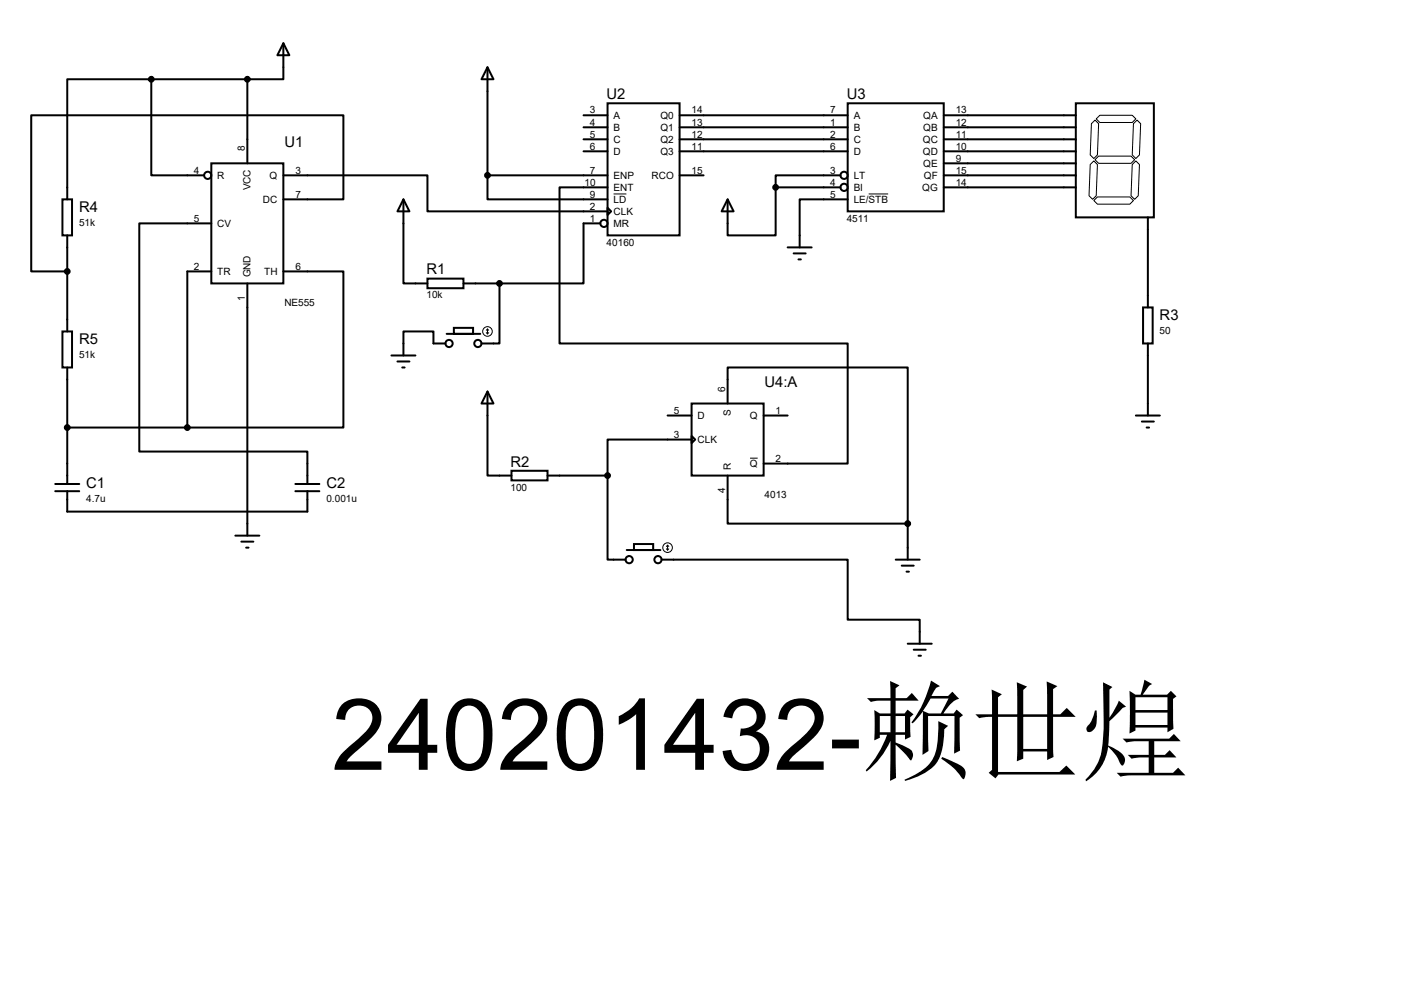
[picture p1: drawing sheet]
<svg xmlns="http://www.w3.org/2000/svg" width="297mm" height="210mm" viewBox="0 0 297 210" stroke-linecap="round" stroke-linejoin="round" font-family="sans-serif">
<g fill="none" stroke="#000" stroke-width=".42">
<path d="M32 16.8h-17.8v25.4M32 16.8v20.3h11.2M32 16.8h20.3M52.3 16.8v17.7M59.9 9.1l1.3 2.6h-2.5zM59.9 9.1v7.7h-7.6M103.1 14.2l1.3 2.6h-2.5zM103.1 14.2v22.9M44.7 34.5h15.2v25.4h-15.2zM59.9 37.1h30.5v7.6h38.1M103.1 37.1v5.1h25.4M103.1 37.1h25.4"/>
<path d="M123.4 24.4h5.1M123.4 26.9h5.1M123.4 29.5h5.1M123.4 32h5.1M128.5 21.8h15.3v28h-15.3zM128.5 39.6h-10.1v33h60.9v25.4h-17.8M143.8 24.4h35.5M143.8 26.9h35.5M143.8 29.5h35.5M143.8 32h35.5M143.8 37.1h5M164.1 39.6v10.2h-10.2v-7.6"/>
<path d="M164.1 39.6h13.7M177.8 37.1h-13.7v2.5M179.3 21.8h20.3v22.9h-20.3zM199.6 24.4h28M199.6 26.9h28M199.6 29.5h28M199.6 32h28M199.6 34.5h28M199.6 37.1h28M199.6 39.6h28M227.6 21.8h16.5v24.2h-16.5zM13.2 42.2h2v7.6h-2z"/>
<path d="M14.2 49.8v20.3M44.7 47.2h-15.2v48.3h35.5v6.9M44.7 57.4h-5.1v33M52.3 59.9v53.4M59.9 42.2h12.7v-17.8h-66v33h7.6M59.9 57.4h12.7v33h-33M85.3 42.2l1.3 2.5h-2.5zM85.3 42.2v17.7h5.1M90.4 58.9h7.6v2.1h-7.6zM98 59.9h7.7M105.7 59.9v12.7h-3.8M127 47.2h-3.6v12.7h-17.7"/>
<path d="M128.5 43.9l.8 .8-.8 .8zM153.9 42.2l1.3 2.5h-2.5zM166.6 52.3h5.1M167.9 53.6h2.5M168.9 54.9h.5M179.3 42.2h-10.1v10.1M242.8 46v19M13.2 70.1h2v7.6h-2zM14.2 77.7v24.7M82.8 75.2h5.1M84.1 76.5h2.5M85.1 77.7h.5"/>
<path d="M94.2 72.6h-2.5v-2.5h-6.4v5.1M94.5 70.6h7.1M96 69.3h4.1v1.3h-4.1zM241.8 65h2v7.6h-2zM242.8 72.6v15.3M14.2 90.4h25.4M103.1 82.8l1.3 2.5h-2.5zM103.1 82.8v17.8h5.1M108.2 99.6h7.6v2h-7.6zM141.2 87.9h5.1M146.3 85.3h15.2v15.3h-15.2zM146.3 92.2l.8 .8-.8 .7z"/>
<path d="M146.3 93h-17.8v7.6M153.9 85.3v-7.6h38.1v33M161.5 87.9h5.1M240.3 87.9h5.1M241.6 89.2h2.5M242.6 90.4h.5M11.7 103.9h5.1M11.7 102.4h5.1M14.2 103.9v4.3h50.8v-4.3M49.8 113.3h5.1M51.1 114.6h2.5M52.1 115.8h.5"/>
<path d="M62.5 103.9h5.1M62.5 102.4h5.1M115.8 100.6h12.7M128.5 100.6v17.8h3.8M132.6 116.3h7.1M134.1 115.1h4.1v1.2h-4.1zM140 118.4h39.3v12.7h15.3v5M153.9 100.6v10.1h38.1M189.5 118.4h5.1M190.8 119.6h2.5M192 110.7v7.7M191.8 120.9h.5"/>
<path d="M192 136.1h5.1M193.3 137.4h2.5M194.3 138.7h.5"/>
<circle cx="43.9" cy="37.1" r=".76"/>
<circle cx="178.6" cy="39.6" r=".76"/>
<circle cx="178.6" cy="37.1" r=".76"/>
<circle cx="127.8" cy="47.2" r=".76"/>
<circle cx="95" cy="72.6" r=".76"/>
<circle cx="101.1" cy="72.6" r=".76"/>
<circle cx="133.1" cy="118.4" r=".76"/>
<circle cx="139.2" cy="118.4" r=".76"/>
</g>
<g fill="none" stroke="#000" stroke-width=".21">
<path d="M230.6 34.8l.8-.8 .8 .8-.3 6.6-.8 .8-.7-.8zM230.9 26.2l.7-.8 .8 .8-.2 6.6-.8 .7-.8-.7zM231.6 33.8l.8-.8h6.9l.7 .8-.7 .7h-6.9zM231.9 25.1l.8-.7h6.8l.8 .7-.8 .8h-6.8zM239.8 26.2l.7-.8 .8 .8-.3 6.6-.7 .7-.8-.7zM240.3 34l.7 .8-.2 6.6-.8 .8-.7-.8 .2-6.6zM129.8 41h2.7M183.8 41h4.1M231.4 42.4l.8-.7h6.8l.8 .7-.8 .8h-6.8zM102.9 70.4l.2 .2M103.1 69.6v1M103.1 69.6l-.2 .2"/>
<path d="M103.1 69.6l.3 .2M103.4 70.4l-.3 .2M158.7 96.9h1.6M141 116.1l.2 .2M141.2 115.3v1M141.2 115.3l-.2 .3M141.2 115.3l.3 .3M141.5 116.1l-.3 .2"/>
<circle cx="103.1" cy="70.1" r="1.02"/>
<circle cx="141.2" cy="115.8" r="1.02"/>
</g>
<g fill="#000" stroke="#000" stroke-width=".42">
<circle cx="32" cy="16.8" r=".51"/>
<circle cx="52.3" cy="16.8" r=".51"/>
<circle cx="103.1" cy="37.1" r=".51"/>
<circle cx="164.1" cy="39.6" r=".51"/>
<circle cx="14.2" cy="57.4" r=".51"/>
<circle cx="105.7" cy="59.9" r=".51"/>
<circle cx="14.2" cy="90.4" r=".51"/>
<circle cx="39.6" cy="90.4" r=".51"/>
<circle cx="128.5" cy="100.6" r=".51"/>
<circle cx="192" cy="110.7" r=".51"/>
</g>
<path d="M72.6 148.8a5.4 5.4 0 0 1 7.5 1 4.9 4.9 0 0 1-1.3 6l-4.5 4-1 1.2h7.4v1.8h-9.9a6.5 6.5 0 0 1 2.8-4.7l1-.8a11.6 11.6 0 0 0 4-4.6 2.73 2.73 0 0 0-.7-2.9 2.73 2.73 0 0 0-2.9-.4 2.75 2.75 0 0 0-2 2.9l-1.9-.2 .3-1.4a4.1 4.1 0 0 1 1.2-1.9zM88.9 147.8h1.6v9.7h2v1.7h-2v3.6h-1.9v-3.6h-6.5v-1.7zM88.6 150.7l-4.7 6.8h4.7zM96.2 148.9a4.5 4.5 0 0 1 4.8-.9 4.5 4.5 0 0 1 2.8 3.8 15.9 15.9 0 0 1-.6 8.9 4.5 4.5 0 0 1-4.8 2.3 4.5 4.5 0 0 1-3.7-3.9 15 15 0 0 1 .6-9zM97.6 149.9a7.9 7.9 0 0 0-1.3 5.5 7.5 7.5 0 0 0 1.2 5.4 2.55 2.55 0 0 0 4.4-1.4 18.2 18.2 0 0 0-.2-8.6 2.52 2.52 0 0 0-4.1-.9zM107.7 148.8a5.4 5.4 0 0 1 7.5 1 4.9 4.9 0 0 1-1.4 6l-4.6 4.2-.8 1h7.4v1.8h-10a7.3 7.3 0 0 1 3.4-5.1 14 14 0 0 0 4.5-5 2.79 2.79 0 0 0-.9-3 2.79 2.79 0 0 0-3.2-.2 2.78 2.78 0 0 0-1.5 2.8l-1.9-.2 .4-1.9zM119.6 148.9a4.5 4.5 0 0 1 7.5 2.4 15.3 15.3 0 0 1-.5 9.4 4.5 4.5 0 0 1-4.8 2.3 4.5 4.5 0 0 1-3.7-3.9 13.8 13.8 0 0 1 .9-9.4zM120.9 149.9a7.8 7.8 0 0 0-1.2 5.5 7.7 7.7 0 0 0 1.2 5.4 2.55 2.55 0 0 0 4.3-1.4 17 17 0 0 0-.2-8.6 2.52 2.52 0 0 0-4.1-.9zM130.9 151.5a9.2 9.2 0 0 0 4.3-3.8h1.2v15.1h-1.8v-11.8l-1.8 1.3-1.9 1zM147.4 147.8h1.5v9.7h2.1v1.7h-2.1v3.6h-1.8v-3.6h-6.6v-1.7zM147.1 150.7l-4.7 6.8h4.7zM154.2 149.1a4.6 4.6 0 0 1 7.7 1.7 3.3 3.3 0 0 1-2 3.9 3.9 3.9 0 0 1 2.2 6 5.2 5.2 0 0 1-8.8-.2l-.4-1.7 1.8-.2a3 3 0 0 0 2.9 2.9 3 3 0 0 0 3.1-2.6 3 3 0 0 0-2.4-3.4l-1.8 .2 .2-1.6a2.65 2.65 0 0 0 2.7-.9 2.65 2.65 0 0 0 .4-2.7 2.66 2.66 0 0 0-3-1.2 2.66 2.66 0 0 0-1.9 2.6l-1.9-.3 .4-1.1zM166.1 148.8a5.4 5.4 0 0 1 7.6 1 4.9 4.9 0 0 1-1.4 6l-4.7 4.2-.7 1h7.3v1.8h-9.9a7.3 7.3 0 0 1 3.3-5.1 14 14 0 0 0 4.6-5 2.79 2.79 0 0 0-1-3 2.79 2.79 0 0 0-3.1-.2 2.78 2.78 0 0 0-1.6 2.8l-1.9-.2 .5-1.9zM176 156.4h5.7v1.9h-5.7z" fill="#000"/>
<text font-size="23.1" x="182.3" y="162.8">赖世煌</text>
<g font-size="3.1">
<text x="128.3" y="21">U2</text>
<text x="179.1" y="21">U3</text>
<text x="60.2" y="31.1">U1</text>
<text x="16.7" y="44.8">R4</text>
<text x="90.2" y="58">R1</text>
<text x="245.3" y="67.6">R3</text>
<text x="16.7" y="72.7">R5</text>
<text x="161.8" y="81.9">U4:A</text>
<text x="108" y="98.7">R2</text>
<text x="18.2" y="103.2">C1</text>
<text x="69" y="103.2">C2</text>
</g>
<g font-size="2.1">
<text x="124.8" y="24">3</text>
<text x="124.8" y="26.5">4</text>
<text x="124.8" y="29.1">5</text>
<text x="129.8" y="25.1">A</text>
<text x="129.8" y="27.7">B</text>
<text x="139.7" y="25.1">Q0</text>
<text x="139.7" y="27.7">Q1</text>
<text x="146.3" y="24">14</text>
<text x="146.3" y="26.5">13</text>
<text x="146.3" y="29.1">12</text>
<text x="175.6" y="24">7</text>
<text x="175.6" y="26.5">1</text>
<text x="175.6" y="29.1">2</text>
<text x="180.6" y="25.1">A</text>
<text x="180.6" y="27.7">B</text>
<text x="195.3" y="25.1">QA</text>
<text x="195.3" y="27.7">QB</text>
<text x="202.2" y="24">13</text>
<text x="202.2" y="26.5">12</text>
<text x="202.2" y="29.1">11</text>
<text x="51.8" y="32" transform="rotate(-90 51.8 32)">8</text>
<text x="124.8" y="31.6">6</text>
<text x="129.8" y="30.2">C</text>
<text x="129.8" y="32.8">D</text>
<text x="139.7" y="30.2">Q2</text>
<text x="139.7" y="32.8">Q3</text>
<text x="146.3" y="31.6">11</text>
<text x="175.6" y="31.6">6</text>
<text x="180.6" y="30.2">C</text>
<text x="180.6" y="32.8">D</text>
<text x="195.2" y="30.2">QC</text>
<text x="195.2" y="32.8">QD</text>
<text x="195.3" y="35.3">QE</text>
<text x="202.2" y="31.6">10</text>
<text x="202.2" y="34.2">9</text>
<text x="41" y="36.7">4</text>
<text x="46" y="37.8">R</text>
<text x="53" y="40.3" transform="rotate(-90 53 40.3)">VCC</text>
<text x="57" y="37.8">Q</text>
<text x="62.5" y="41.8">7</text>
<text x="62.5" y="36.7">3</text>
<text x="123.7" y="39.2">10</text>
<text x="124.8" y="36.7">7</text>
<text x="124.8" y="41.8">9</text>
<text x="129.8" y="37.8">ENP</text>
<text x="129.8" y="40.4">ENT</text>
<text x="137.8" y="37.8">RCO</text>
<text x="146.3" y="36.7">15</text>
<text x="175.6" y="36.7">3</text>
<text x="175.6" y="39.2">4</text>
<text x="175.6" y="41.8">5</text>
<text x="180.6" y="37.8">LT</text>
<text x="180.6" y="40.4">BI</text>
<text x="195.1" y="40.4">QG</text>
<text x="195.5" y="37.8">QF</text>
<text x="202.2" y="36.7">15</text>
<text x="202.2" y="39.2">14</text>
<text x="16.7" y="47.7">51k</text>
<text x="41" y="46.9">5</text>
<text x="55.6" y="42.9">DC</text>
<text x="124.8" y="44.3">2</text>
<text x="124.8" y="46.9">1</text>
<text x="129.8" y="42.9">LD</text>
<text x="129.8" y="45.5">CLK</text>
<text x="179.1" y="46.9">4511</text>
<text x="180.6" y="42.9">LE/STB</text>
<text x="46" y="48">CV</text>
<text x="128.3" y="51.9">40160</text>
<text x="129.8" y="48">MR</text>
<text x="41" y="57">2</text>
<text x="46" y="58.2">TR</text>
<text x="53" y="58.7" transform="rotate(-90 53 58.7)">GND</text>
<text x="55.9" y="58.2">TH</text>
<text x="62.5" y="57">6</text>
<text x="51.8" y="63.7" transform="rotate(-90 51.8 63.7)">1</text>
<text x="60.2" y="64.6">NE555</text>
<text x="90.2" y="63.1">10k</text>
<text x="245.3" y="70.6">50</text>
<text x="16.7" y="75.6">51k</text>
<text x="153.4" y="82.8" transform="rotate(-90 153.4 82.8)">6</text>
<text x="142.6" y="87.5">5</text>
<text x="147.6" y="88.6">D</text>
<text x="154.6" y="88" transform="rotate(-90 154.6 88)">S</text>
<text x="158.6" y="88.6">Q</text>
<text x="164.1" y="87.5">1</text>
<text x="142.6" y="92.6">3</text>
<text x="147.6" y="93.7">CLK</text>
<text x="154.6" y="99.3" transform="rotate(-90 154.6 99.3)">R</text>
<text x="158.6" y="98.8">Q</text>
<text x="164.1" y="97.7">2</text>
<text x="18.2" y="106.1">4.7u</text>
<text x="69" y="106.1">0.001u</text>
<text x="108" y="103.8">100</text>
<text x="153.4" y="104.3" transform="rotate(-90 153.4 104.3)">4</text>
<text x="161.8" y="105.3">4013</text>
</g>
</svg>
